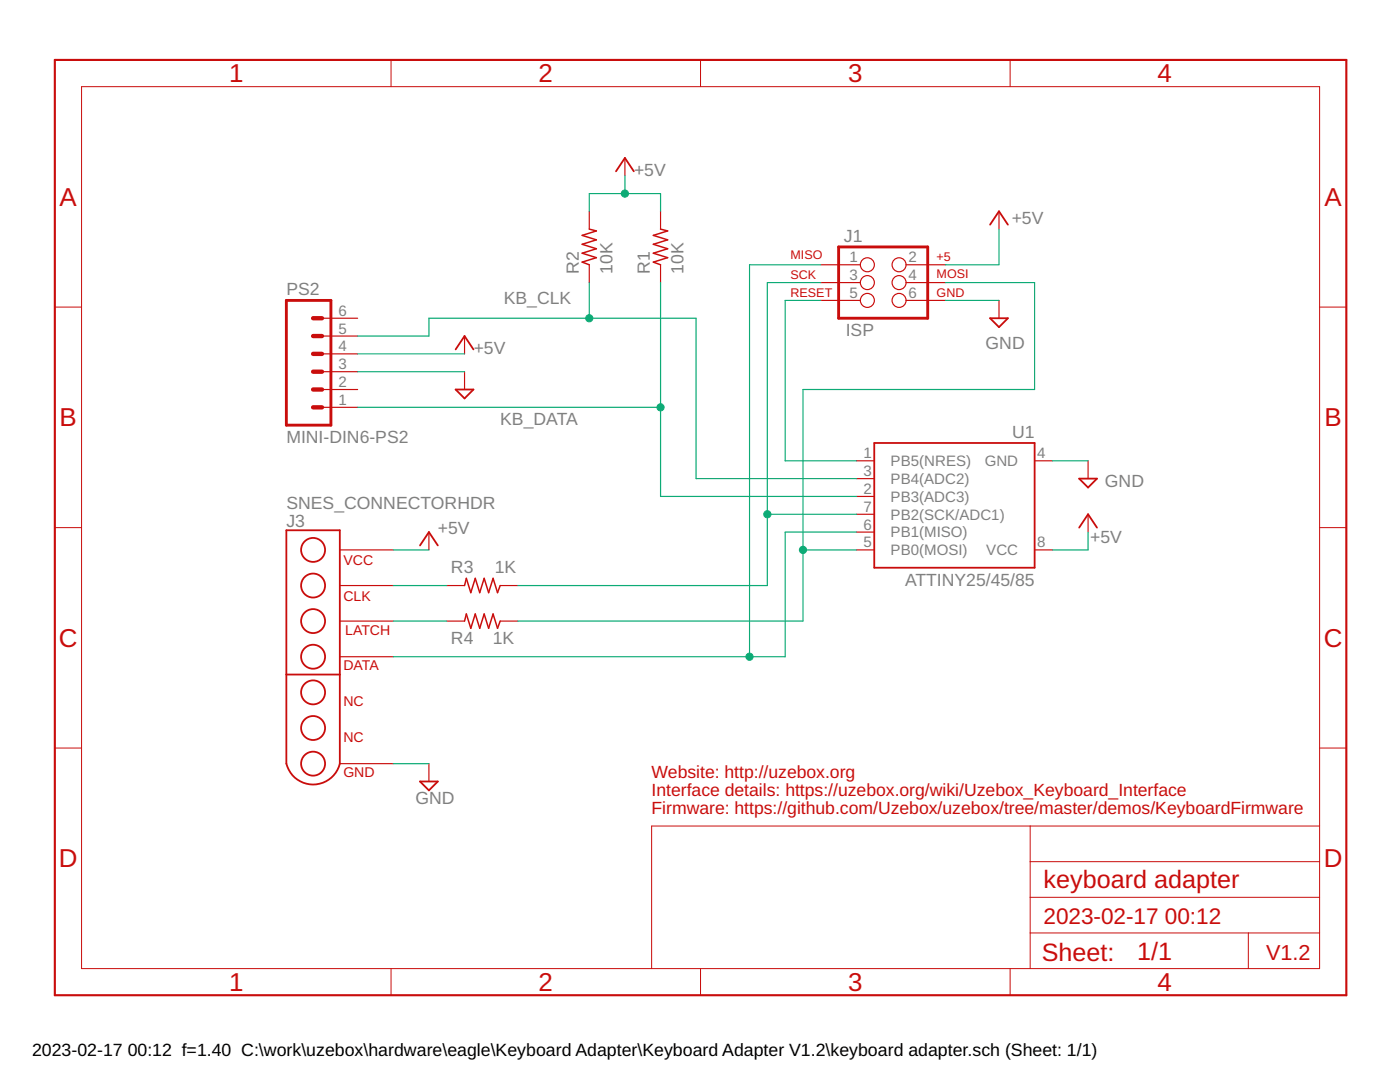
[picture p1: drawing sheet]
<svg xmlns="http://www.w3.org/2000/svg" width="279mm" height="216mm" viewBox="0 0 279 216" stroke-linecap="round" stroke-linejoin="round" font-family="sans-serif">
<path d="M57.1 59.9h8.9v24.9h-8.9zM167.4 49.3h17.7v14.2h-17.7z" fill="none" stroke="#c90d0c" stroke-width=".57"/>
<g fill="none" stroke="#c90d0c" stroke-width=".23">
<path d="M124.7 31.5v3.6M117.6 42.2v3.5M117.6 52.8v3.6M131.8 42.2v3.5M131.8 52.8v3.6M163.8 52.8h7.9M163.8 56.4h7.9M163.8 59.9h7.9M180.8 52.8h7.9M180.8 56.4h7.9M180.8 59.9h7.9M199.4 42.2v3.5"/>
<path d="M199.4 59.9v3.6M64.3 77.7h7.1M64.3 74.2h7.1M64.3 70.6h7.1M64.3 67.1h7.1M64.3 63.5h7.1M92.7 67.1v3.5M92.7 74.2v3.5M64.3 81.3h7.1M170.9 91.9h3.6M170.9 99.1h3.6M170.9 95.5h3.6"/>
<path d="M206.5 91.9h3.5M217.1 91.9v3.6M67.8 116.8h10.7M67.8 109.7h10.7M85.6 106.2v3.5M89.2 116.8h3.5M99.8 116.8h3.6M170.9 109.7h3.6M170.9 106.2h3.6M170.9 102.6h3.6M206.5 109.7h3.5M217.1 102.6v3.6"/>
<path d="M67.8 131h10.7M67.8 123.9h10.7M89.2 123.9h3.5M99.8 123.9h3.6M67.8 152.4h10.7M85.6 152.4v3.5"/>
<circle cx="173.1" cy="52.8" r="1.4"/>
<circle cx="173.1" cy="59.9" r="1.4"/>
<circle cx="173.1" cy="56.4" r="1.4"/>
<circle cx="179.4" cy="56.4" r="1.4"/>
<circle cx="179.4" cy="59.9" r="1.4"/>
<circle cx="179.4" cy="52.8" r="1.4"/>
</g>
<path d="M62.5 74.2h1.8M62.5 77.7h1.8M62.5 67.1h1.8M62.5 70.6h1.8M62.5 63.5h1.8M62.5 81.3h1.8" fill="none" stroke="#c90d0c" stroke-width=".87"/>
<g fill="none" stroke="#c90d0c" stroke-width=".36">
<path d="M122.9 34.2l1.8-2.7 1.8 2.7M197.6 44.8l1.8-2.6 1.7 2.6M90.9 69.7l1.8-2.6 1.8 2.6M90.9 77.7h3.6l-1.8 1.8zM197.6 63.5h3.5l-1.7 1.8zM174.5 88.4h32v24.9h-32zM215.4 95.5h3.5l-1.8 1.8zM57.1 105.8h10.7v46.6a5.5 5.5 0 0 1-5.3 4.1 5.5 5.5 0 0 1-5.4-4.1zM83.8 108.8l1.8-2.6 1.8 2.6M215.4 105.3l1.7-2.7 1.8 2.7M57.1 134.6h10.7M83.8 155.9h3.6l-1.8 1.8z"/>
<circle cx="62.5" cy="109.7" r="2.39"/>
<circle cx="62.5" cy="116.8" r="2.39"/>
<circle cx="62.5" cy="123.9" r="2.39"/>
<circle cx="62.5" cy="138.2" r="2.39"/>
<circle cx="62.5" cy="131" r="2.39"/>
<circle cx="62.5" cy="145.3" r="2.39"/>
<circle cx="62.5" cy="152.4" r="2.39"/>
</g>
<path d="M117.6 45.7l1.4 .4-2.8 .9 2.8 .9-2.8 .8 2.8 .9-2.8 .9 2.8 .9-2.8 .9 1.4 .5M131.8 45.7l1.4 .4-2.8 .9 2.8 .9-2.8 .8 2.8 .9-2.8 .9 2.8 .9-2.8 .9 1.4 .5M92.7 116.8l.4-1.4 .9 2.9 .8-2.9 .9 2.9 .9-2.9 .9 2.9 .9-2.9 .9 2.9 .5-1.5M92.7 123.9l.4-1.4 .9 2.9 .8-2.9 .9 2.9 .9-2.9 .9 2.9 .9-2.9 .9 2.9 .5-1.5" fill="none" stroke="#c90d0c" stroke-width=".3"/>
<g fill="none" stroke="#c90d0c" stroke-width=".2">
<path d="M16.3 17.3h247.1v176h-247.1zM78 12v5.3M139.8 12v5.3M201.6 12v5.3M10.9 61.3h5.4M263.4 61.3h5.3M10.9 105.3h5.4M263.4 105.3h5.3M10.9 149.3h5.4M263.4 149.3h5.3M205.6 164.8v28.5M205.6 179h57.8"/>
<path d="M205.6 171.9h57.8M263.4 164.8h-133.4v28.5M78 193.3v5.3M139.8 193.3v5.3M201.6 193.3v5.3M205.6 186.2h57.8M249.1 186.2v7.1"/>
</g>
<path d="M10.9 12h257.8v186.6h-257.8z" fill="none" stroke="#c90d0c" stroke-width=".42"/>
<g fill="none" stroke="#0dab76" stroke-width=".23">
<path d="M124.7 35.1v3.5M117.6 42.2v-3.6h14.2v3.6M117.6 56.4v7.1M131.8 56.4v42.7h39.1M163.8 52.8h-14.2v78.2M163.8 59.9h-7.1v32h14.2M163.8 56.4h-10.7v60.4h-49.7M188.7 59.9h10.7M188.7 56.4h17.8v21.3h-46.2v46.2h-56.9M199.4 45.7v7.1h-10.7M71.4 70.6h21.3M71.4 74.2h21.3"/>
<path d="M71.4 67.1h14.2v-3.6h53.3v32h32M71.4 81.3h60.4M210 91.9h7.1M78.5 109.7h7.1M78.5 116.8h10.7M153.1 102.6h17.8M160.3 109.7h10.6M170.9 106.2h-14.2v24.8h-78.2M217.1 106.2v3.5h-7.1M78.5 123.9h10.7M78.5 152.4h7.1"/>
</g>
<g fill="#0dab76" stroke="#0dab76" stroke-width=".2">
<circle cx="124.7" cy="38.6" r=".72"/>
<circle cx="160.3" cy="109.7" r=".72"/>
<circle cx="149.6" cy="131" r=".72"/>
<circle cx="153.1" cy="102.6" r=".72"/>
<circle cx="117.6" cy="63.5" r=".72"/>
<circle cx="131.8" cy="81.3" r=".72"/>
</g>
<g font-size="5.2" fill="#c90d0c">
<text x="45.7" y="16.4">1</text>
<text x="107.5" y="16.4">2</text>
<text x="169.3" y="16.4">3</text>
<text x="231" y="16.4">4</text>
<text x="11.9" y="41.1">A</text>
<text x="264.3" y="41.1">A</text>
<text x="11.9" y="85.1">B</text>
<text x="264.3" y="85.1">B</text>
<text x="11.7" y="129.1">C</text>
<text x="264.2" y="129.1">C</text>
<text x="11.7" y="173.1">D</text>
<text x="264.2" y="173.1">D</text>
<text x="45.7" y="197.7">1</text>
<text x="107.5" y="197.7">2</text>
<text x="169.3" y="197.7">3</text>
<text x="231" y="197.7">4</text>
</g>
<g font-size="5" fill="#c90d0c">
<text x="208.3" y="177.3">keyboard adapter</text>
<text x="207.9" y="191.7">Sheet:</text>
<text x="226.9" y="191.5">1/1</text>
</g>
<g font-size="4.5" fill="#c90d0c">
<text x="208.3" y="184.4">2023-02-17</text>
<text x="232.5" y="184.4">00:12</text>
</g>
<text font-size="4.3" fill="#c90d0c" x="252.7" y="191.5">V1.2</text>
<g font-size="3.5" fill="#808080">
<text x="126.5" y="35.1">+5V</text>
<text x="201.9" y="44.7">+5V</text>
<text x="168.4" y="48.2">J1</text>
<text x="57.2" y="58.9">PS2</text>
<text x="115.5" y="54.6" transform="rotate(-90 115.5 54.6)">R2</text>
<text x="122.2" y="54.6" transform="rotate(-90 122.2 54.6)">10K</text>
<text x="129.7" y="54.6" transform="rotate(-90 129.7 54.6)">R1</text>
<text x="136.4" y="54.6" transform="rotate(-90 136.4 54.6)">10K</text>
<text x="100.5" y="60.7">KB_CLK</text>
<text x="94.5" y="70.6">+5V</text>
<text x="168.8" y="67.1">ISP</text>
<text x="196.7" y="69.7">GND</text>
<text x="57.2" y="88.4">MINI-DIN6-PS2</text>
<text x="99.8" y="84.8">KB_DATA</text>
<text x="202" y="87.3">U1</text>
<text x="57.2" y="101.6">SNES_CONNECTORHDR</text>
<text x="220.5" y="97.1">GND</text>
<text x="57.2" y="105.1">J3</text>
<text x="87.4" y="106.5">+5V</text>
<text x="217.5" y="108.3">+5V</text>
<text x="90" y="114.3">R3</text>
<text x="98.7" y="114.4">1K</text>
<text x="180.6" y="116.8">ATTINY25/45/85</text>
<text x="90" y="128.5">R4</text>
<text x="98.4" y="128.6">1K</text>
<text x="82.9" y="160.4">GND</text>
</g>
<g font-size="3.5" fill="#c90d0c">
<text x="130" y="155.2">Website: http://uzebox.org</text>
<text x="130" y="158.8">Interface details: https://uzebox.org/wiki/Uzebox_Keyboard_Interface</text>
<text x="130" y="162.3">Firmware: https://github.com/Uzebox/uzebox/tree/master/demos/KeyboardFirmware</text>
</g>
<g font-size="3.5">
<text x="6.4" y="210.7">2023-02-17</text>
<text x="25.5" y="210.7">00:12 f=1.40 C:\work\uzebox\hardware\eagle\Keyboard Adapter\Keyboard Adapter V1.2\keyboard adapter.sch (Sheet: 1/1)</text>
</g>
<g font-size="3" fill="#808080">
<text x="169.5" y="52.3">1</text>
<text x="181.3" y="52.3">2</text>
<text x="169.5" y="55.9">3</text>
<text x="169.5" y="59.5">5</text>
<text x="181.3" y="55.9">4</text>
<text x="181.3" y="59.5">6</text>
<text x="67.5" y="63">6</text>
<text x="67.5" y="70.1">4</text>
<text x="67.5" y="66.6">5</text>
<text x="67.5" y="77.2">2</text>
<text x="67.5" y="73.7">3</text>
<text x="67.5" y="80.8">1</text>
<text x="172.3" y="91.4">1</text>
<text x="172.3" y="95">3</text>
<text x="177.8" y="93">PB5(NRES)</text>
<text x="196.5" y="93">GND</text>
<text x="207" y="91.4">4</text>
<text x="172.3" y="98.6">2</text>
<text x="177.8" y="100.1">PB3(ADC3)</text>
<text x="177.8" y="96.6">PB4(ADC2)</text>
<text x="172.3" y="105.7">6</text>
<text x="172.3" y="102.1">7</text>
<text x="177.8" y="107.2">PB1(MISO)</text>
<text x="177.8" y="103.7">PB2(SCK/ADC1)</text>
<text x="172.3" y="109.2">5</text>
<text x="177.8" y="110.8">PB0(MOSI)</text>
<text x="196.8" y="110.8">VCC</text>
<text x="207" y="109.2">8</text>
</g>
<g font-size="2.8" fill="#c90d0c">
<text x="68.5" y="112.8">VCC</text>
<text x="68.5" y="119.9">CLK</text>
<text x="68.9" y="126.6">LATCH</text>
<text x="68.5" y="133.8">DATA</text>
<text x="68.5" y="140.9">NC</text>
<text x="68.5" y="148">NC</text>
<text x="68.5" y="155.1">GND</text>
</g>
<g font-size="2.5" fill="#c90d0c">
<text x="157.8" y="51.8">MISO</text>
<text x="186.9" y="52.1">+5</text>
<text x="157.8" y="59.2">RESET</text>
<text x="157.8" y="55.7">SCK</text>
<text x="186.9" y="55.5">MOSI</text>
<text x="186.9" y="59.2">GND</text>
</g>
</svg>
